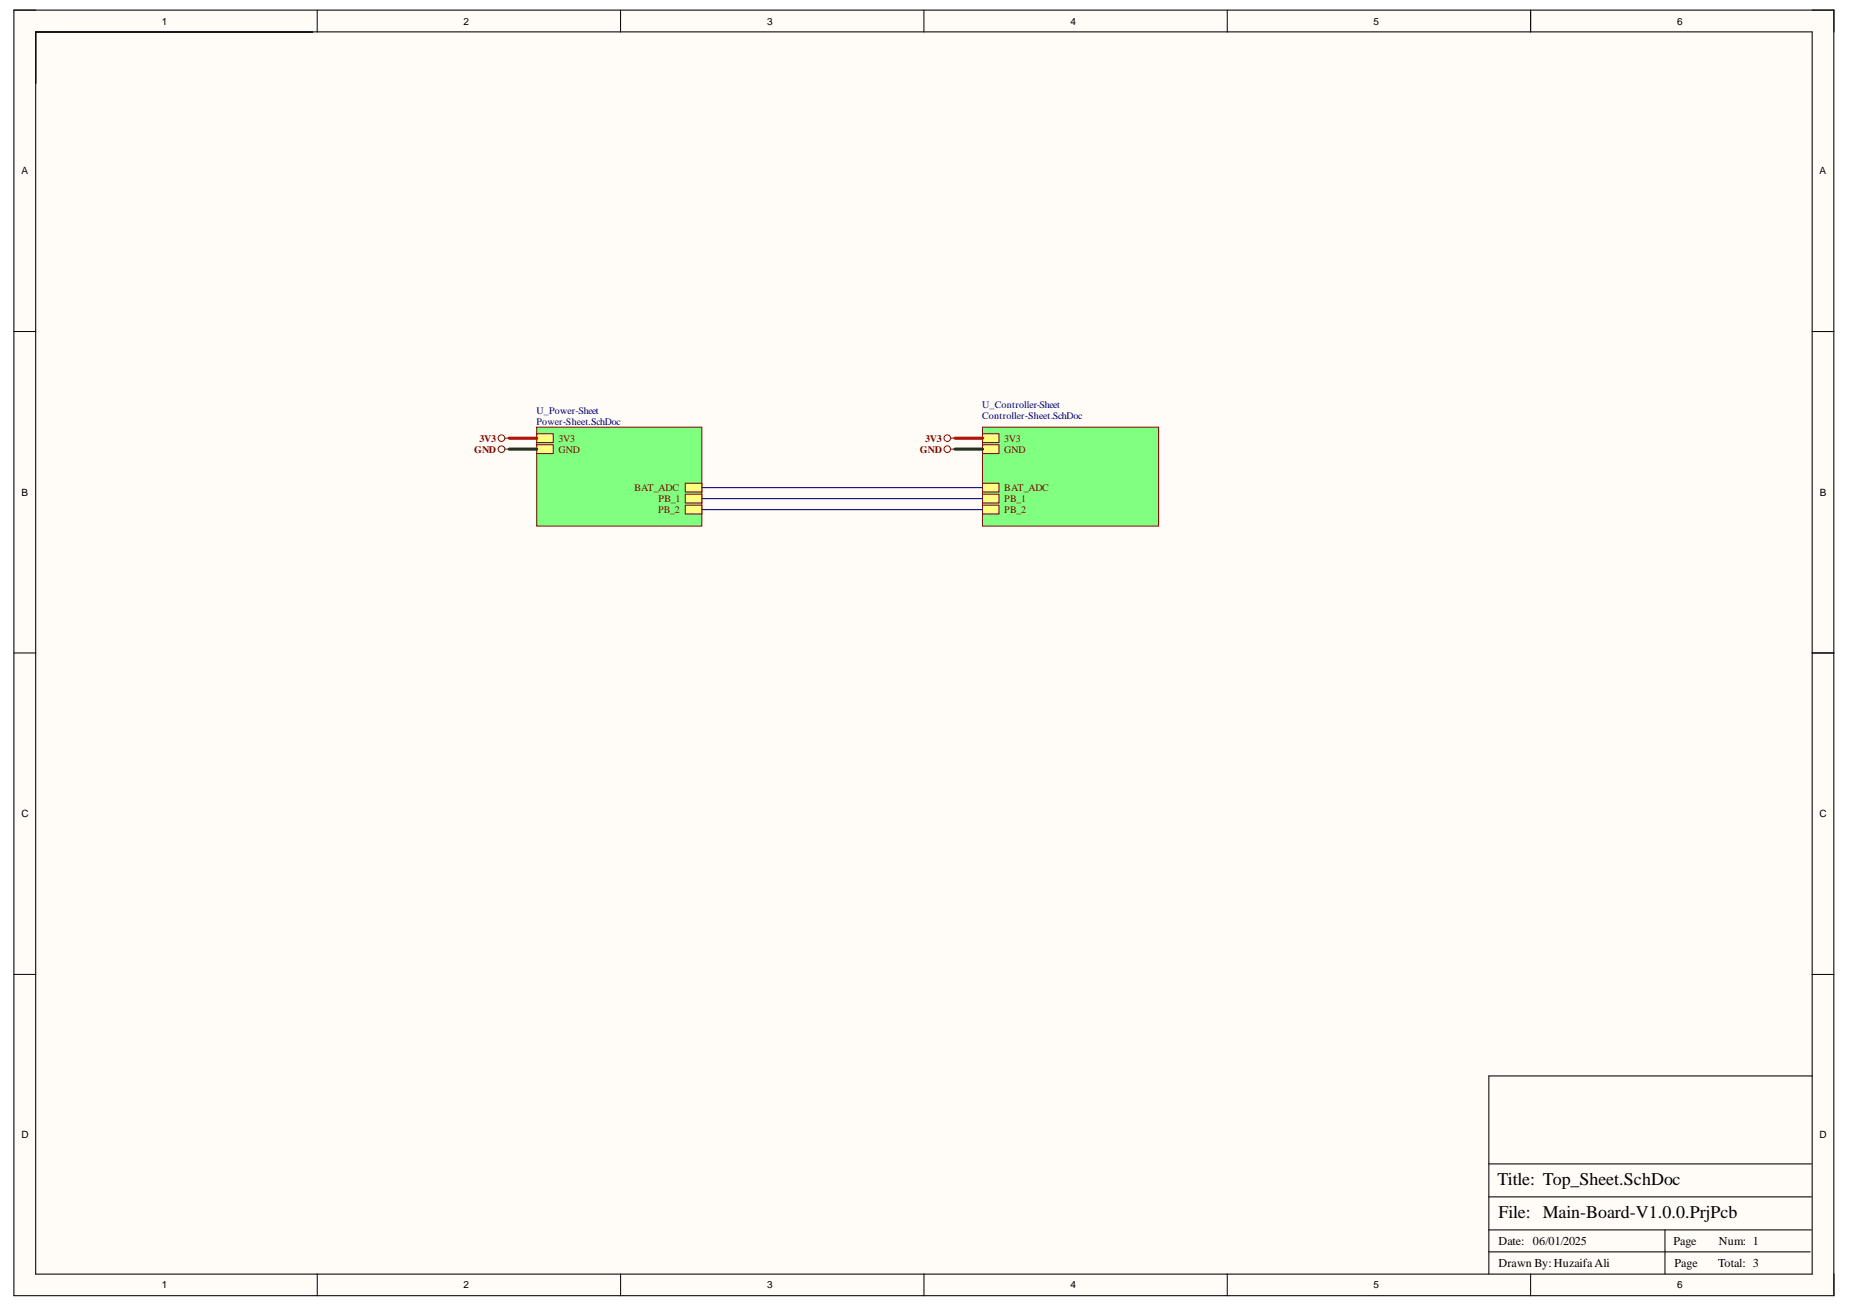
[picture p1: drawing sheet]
<svg xmlns="http://www.w3.org/2000/svg" width="297mm" height="210mm" viewBox="0 0 297 210" stroke-linecap="round" stroke-linejoin="round" font-family="sans-serif">
<g fill="#fffcf8">
<path d="M2.2 1.6h292.3v206.5h-292.3z" fill-rule="evenodd"/>
<path d="M5.8 5.2h285.1v199.4h-285.1z" fill-rule="evenodd"/>
</g>
<g fill="none" stroke="#000" stroke-width=".16">
<path d="M2.2 1.6h3.6M50.9 1.6v3.6M99.6 1.6v3.6M148.3 1.6v3.6M197 1.6v3.6M245.8 1.6v3.6M290.9 1.6h3.6v3.6M2.2 53.2h3.6M290.9 53.3h3.6M2.2 104.9h3.6M290.9 104.9h3.6M2.2 156.5h3.6"/>
<path d="M290.9 156.5h3.6M50.9 204.6v3.5M99.6 204.6v3.5M148.4 204.6v3.5M197 204.6v3.5M245.8 204.6v3.5M294.5 204.6v3.5"/>
</g>
<path d="M2.2 1.6h292.2v206.5h-292.2zM5.7 5.1h285.3v199.5h-285.3zM245.8 1.6v3.5M291 104.9h3.5M291 172.8h-51.9v31.8M239.1 197.5h51.7M239.1 192.2h51.7M239.1 186.9h51.7M267.3 197.5v7.1M239.1 201.1h51.6" fill="none" stroke="#000" stroke-width=".17"/>
<path d="M157.8 68.6h28.2v15.9h-28.2z" fill-rule="evenodd" fill="#80ff80"/>
<path d="M157.8 68.6h28.2v15.9h-28.2z" fill="none" stroke="#800000" stroke-width=".16"/>
<path d="M157.8 69.7h2.6v1.4h-2.6z" fill-rule="evenodd" fill="#ffff80"/>
<path d="M157.8 69.7h2.6v1.4h-2.6z" fill="none" stroke="#800000" stroke-width=".16"/>
<path d="M157.8 71.4h2.6v1.4h-2.6z" fill-rule="evenodd" fill="#ffff80"/>
<path d="M157.8 71.4h2.6v1.4h-2.6z" fill="none" stroke="#800000" stroke-width=".16"/>
<path d="M157.8 77.6h2.6v1.4h-2.6z" fill-rule="evenodd" fill="#ffff80"/>
<path d="M157.8 77.6h2.6v1.4h-2.6z" fill="none" stroke="#800000" stroke-width=".16"/>
<path d="M157.8 79.4h2.6v1.4h-2.6z" fill-rule="evenodd" fill="#ffff80"/>
<path d="M157.8 79.4h2.6v1.4h-2.6z" fill="none" stroke="#800000" stroke-width=".16"/>
<path d="M157.8 81.1h2.6v1.5h-2.6z" fill-rule="evenodd" fill="#ffff80"/>
<path d="M157.8 81.1h2.6v1.5h-2.6z" fill="none" stroke="#800000" stroke-width=".16"/>
<path d="M86.2 68.6h26.5v15.9h-26.5z" fill-rule="evenodd" fill="#80ff80"/>
<path d="M86.2 68.6h26.5v15.9h-26.5z" fill="none" stroke="#800000" stroke-width=".16"/>
<path d="M86.2 69.7h2.6v1.4h-2.6z" fill-rule="evenodd" fill="#ffff80"/>
<path d="M86.2 69.7h2.6v1.4h-2.6z" fill="none" stroke="#800000" stroke-width=".16"/>
<path d="M86.2 71.4h2.6v1.4h-2.6z" fill-rule="evenodd" fill="#ffff80"/>
<path d="M86.2 71.4h2.6v1.4h-2.6z" fill="none" stroke="#800000" stroke-width=".16"/>
<path d="M110 77.6h2.7v1.4h-2.7z" fill-rule="evenodd" fill="#ffff80"/>
<path d="M110 77.6h2.7v1.4h-2.7z" fill="none" stroke="#800000" stroke-width=".16"/>
<path d="M110 79.4h2.7v1.4h-2.7z" fill-rule="evenodd" fill="#ffff80"/>
<path d="M110 79.4h2.7v1.4h-2.7z" fill="none" stroke="#800000" stroke-width=".16"/>
<path d="M110 81.1h2.7v1.5h-2.7z" fill-rule="evenodd" fill="#ffff80"/>
<g fill="none" stroke="#800000" stroke-width=".16">
<path d="M110 81.1h2.7v1.5h-2.7z"/>
<circle cx="80.5" cy="70.4" r=".53"/>
<circle cx="80.5" cy="72.1" r=".53"/>
<circle cx="152.1" cy="70.4" r=".53"/>
<circle cx="152.1" cy="72.1" r=".53"/>
</g>
<path d="M81.1 70.4h.7M81.1 72.1h.7M152.6 70.4h.7M152.6 72.1h.7" fill="none" stroke="#800000" stroke-width=".17"/>
<path d="M81.8 70.4h4.4M153.3 70.4h4.5" fill="none" stroke="#f00" stroke-width=".51"/>
<path d="M81.8 72.1h4.4M153.3 72.1h4.5" fill="none" stroke="#274e13" stroke-width=".51"/>
<path d="M112.7 78.3h45.1M112.7 80.1h45.1M112.7 81.8h45.1" fill="none" stroke="#000080" stroke-width=".17"/>
<g font-size="2.9">
<text x="240.4" y="190.4">Title: Top_Sheet.SchDoc</text>
<text x="240.6" y="195.7">File: Main-Board-V1.0.0.PrjPcb</text>
</g>
<g font-size="1.9">
<text x="240.6" y="203.5">Drawn By:HuzaifaAli</text>
<text x="240.6" y="199.9">Date: 06/01/2025</text>
<text x="268.7" y="199.9">Page</text>
<text x="268.9" y="203.5">Page</text>
<text x="275.9" y="203.5">Total: 3</text>
<text x="276" y="199.9">Num: 1</text>
</g>
<g font-size="1.6">
<text x="26" y="4">1</text>
<text x="74.4" y="4">2</text>
<text x="123.2" y="4">3</text>
<text x="171.9" y="4">4</text>
<text x="220.5" y="4">5</text>
<text x="269.3" y="4">6</text>
<text x="3.5" y="28">A</text>
<text x="292.1" y="28">A</text>
<text x="3.5" y="79.6">B</text>
<text x="292.2" y="79.6">B</text>
<text x="3.5" y="131.3">C</text>
<text x="292.1" y="131.3">C</text>
<text x="3.5" y="182.8">D</text>
<text x="292.1" y="182.8">D</text>
<text x="26" y="206.9">1</text>
<text x="74.4" y="206.9">2</text>
<text x="123.2" y="206.9">3</text>
<text x="171.9" y="206.9">4</text>
<text x="220.5" y="206.9">5</text>
<text x="269.3" y="206.9">6</text>
</g>
<g font-size="1.6" fill="#000080">
<text x="157.7" y="65.6">U_Controller-Sheet</text>
<text x="86.1" y="66.5">U_Power-Sheet</text>
<text x="86.1" y="68.3">Power-Sheet.SchDoc</text>
<text x="157.7" y="67.4">Controller-Sheet.SchDoc</text>
</g>
<g font-size="1.6" fill="#800000">
<text x="77" y="70.9">3V3</text>
<text x="89.7" y="70.9">3V3</text>
<text x="148.6" y="70.9">3V3</text>
<text x="161.2" y="70.9">3V3</text>
<text x="76.1" y="72.7">GND</text>
<text x="89.7" y="72.7">GND</text>
<text x="147.7" y="72.7">GND</text>
<text x="161.2" y="72.7">GND</text>
<text x="101.9" y="78.9">BAT_ADC</text>
<text x="105.7" y="82.4">PB_2</text>
<text x="105.7" y="80.6">PB_1</text>
<text x="161.2" y="78.9">BAT_ADC</text>
<text x="161.2" y="80.6">PB_1</text>
<text x="161.2" y="82.4">PB_2</text>
</g>
</svg>
